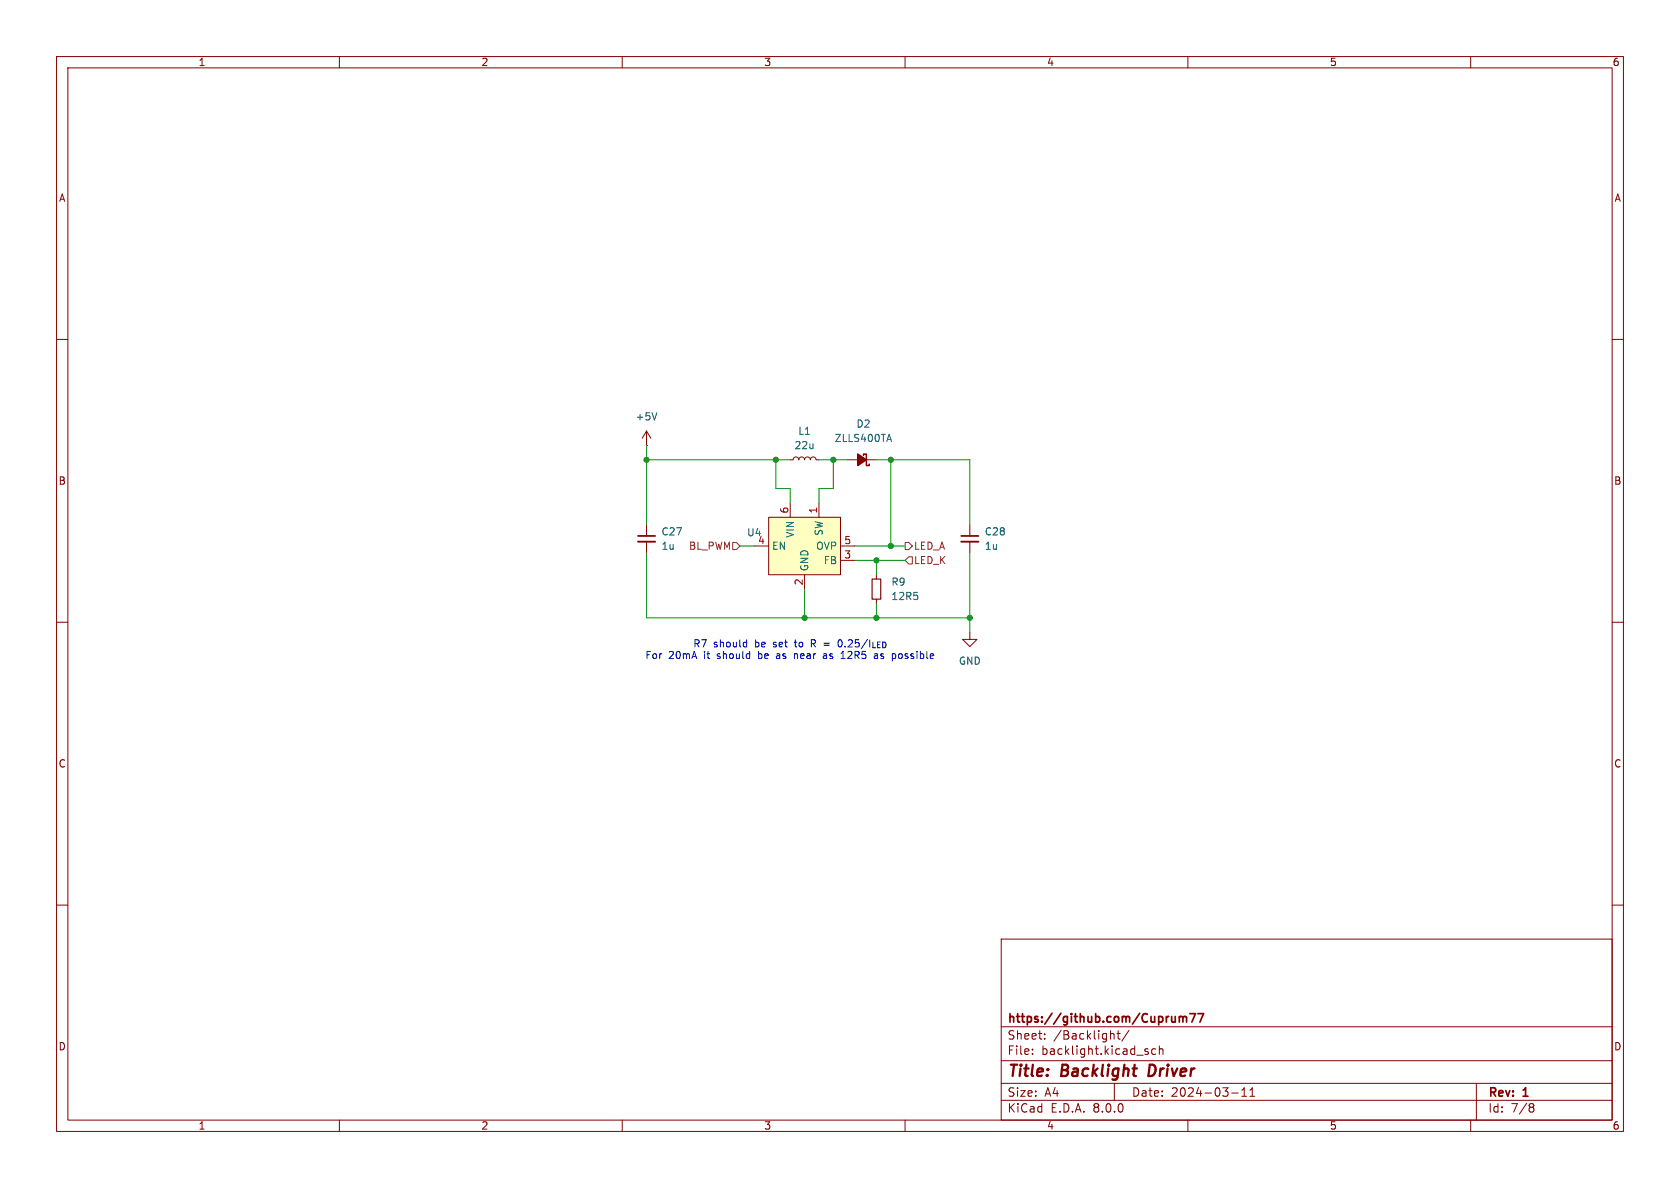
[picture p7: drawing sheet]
<svg xmlns="http://www.w3.org/2000/svg" width="297mm" height="210mm" viewBox="0 0 297 210" stroke-linecap="round" stroke-linejoin="round" font-family="sans-serif">
<g fill="none" stroke="#840000" stroke-width=".18">
<path d="M10 10h277v190h-277zM12 12h273v186h-273zM60 10v2M110 10v2M160 10v2M210 10v2M260 10v2M10 60h2M285 60h2M114.3 92.7v2M114.3 95.8v2M10 110h2"/>
<path d="M285 110h2M10 160h2M285 160h2M177 166h108v32h-108zM60 198v2M110 198v2M160 198v2M177 194.5h108M177 191.5h108M177 187.5h108M177 181.5h108M182.5 186.3v.1"/>
<path d="M182.5 185.5v.1M184.7 183.6v.1M184.7 182.8v.1M196.5 182.7h.2l.3 .2v.8M197 191.5v3M197.5 182.7h.5M197.7 182.2v1.3l.3 .2M199.6 182.1l-1.3 2M202.6 185.9l.4 .1v.2l-.2 .2h-.3M202.6 185.4l.4 .1M204.3 185.5l-.4-.1-.3 .3v.4l.1 .2h.6M205 185.5l.2-.1 .3 .1 .1 .9"/>
<path d="M205 184.9v1.5M210 198v2M217.7 193.2h1.2M219.5 193.8h.9M219.5 192.7l.5-.4v1.5M221 193.8h.8M221 192.7l.4-.4v1.5M260 198v2M261 191.5v6.5M270.6 195.1h.3l.3 .3-.3 .3M270.6 195.7h.3M270.9 195.7l.2 .2 .1 .4-.3 .3h-.3"/>
</g>
<path d="M203.3 188.2l-.3 2h.5" fill="none" stroke="#840000" stroke-width=".4"/>
<path d="M112.8 94.7h3M208.5 179.7v1M208.5 179.8l.4-.1 .2 .2M209.1 179.9l.2-.2 .4 .1 .1 .9M209.1 179.9v.8M210.3 179.2h1l-.6 1.5M211.8 179.2h1l-.7 1.5" fill="none" stroke="#840000" stroke-width=".3"/>
<path d="M112.8 95.8h3" fill="none" stroke="#840000" stroke-width=".33"/>
<path d="M135.9 91.4h12.7v10.2h-12.7z" fill="#ffffc2"/>
<g fill="none" stroke="#840000" stroke-width=".18">
<path d="M114.3 78.7h.1M114.3 76.2l-.8 1.3M114.3 76.2v2.5M114.3 76.2l.8 1.3M133.3 96.5h2.6M135.9 91.4h12.7v10.2h-12.7zM139.7 81.3h.5l.2-.4 .3-.1 .4 .1 .1 .4 .2-.4 .3-.1 .4 .1 .1 .4 .2-.4 .3-.1 .4 .1 .2 .4 .1-.4 .4-.1 .3 .1 .2 .4h.5M139.7 88.9v2.5M144.8 88.9v2.5M148.6 99.1h2.5M148.6 96.5h2.5M149.9 81.3h5"/>
<path d="M171.4 92.7v2M171.4 95.8v2M142.2 101.6v2.5M154.9 101.6v.8M154.9 105.9v.8M171.4 111.8v1.2h1.3l-1.3 1.3-1.2-1.3h1.2"/>
</g>
<path d="M116.1 73l-.4 1.2M157.2 76.8l.4 1.2" fill="none" stroke="#006464" stroke-width=".18"/>
<path d="M154.2 102.4h1.5v3.5h-1.5z" fill="none" stroke="#840000" stroke-width=".2"/>
<path d="M151.6 80.3l1.6 1-1.6 1z" fill="#840000" stroke="#840000" stroke-width=".25"/>
<path d="M152.7 80.5v-.2h.5v2h.5v-.3" fill="none" stroke="#840000" stroke-width=".25"/>
<path d="M169.9 95.8h3.1" fill="none" stroke="#840000" stroke-width=".33"/>
<path d="M169.9 94.7h3.1" fill="none" stroke="#840000" stroke-width=".3"/>
<path d="M129.5 95.9h.7l.6 .6-.6 .7h-.7zM160 95.9h.7l.6 .6-.6 .7h-.7zM160.7 98.4h.6v1.3h-.6l-.7-.6z" fill="none" stroke="#725600" stroke-width=".18"/>
<g fill="none" stroke="#0000c2" stroke-width=".18">
<path d="M131.6 113.5l.4 .1M132 113.1v1.3M132 114.3l-.4 .1M137.4 115.6h-.1M137.4 115.9l-.1 .2 .1 .3M140.5 115.6v.8M140.8 115.6l-.3 .1M143.4 113.8h.5M143.9 113.1h-.5v1.3M145.6 115.6h.5M146.1 115.9h-.4l-.2 .2 .2 .3h.4M148.7 116.4h.7"/>
<path d="M148.7 113.2l-.1-.1a.68 .68 0 0 0-.5 .6 .68 .68 0 0 0 .5 .7l.1-.1M149 115.1v1.3M155 115.6l.2 .1v.7M155.2 116.4h-.5M155.2 115.9h-.5M158.9 115.7v.6"/>
</g>
<g fill="none" stroke="#009600" stroke-width=".18">
<path d="M114.3 78.7v14M114.3 97.8v11.4h57.1M114.3 81.3h25.4M130.8 96.5h2.5M137.2 81.3v5.1h2.5v2.5M144.8 81.3h5.1M147.3 81.3v5.1h-2.5v2.5M151.1 96.5h8.9M151.1 99.1h8.9M154.9 81.3h16.5v11.4M154.9 99.1v2.5M157.5 81.3v15.2"/>
<path d="M171.4 97.8v14M142.2 104.1v5.1M154.9 106.7v2.5"/>
</g>
<g fill="#009600" stroke="#009600" stroke-width=".18">
<circle cx="114.3" cy="81.3" r=".46"/>
<circle cx="137.2" cy="81.3" r=".46"/>
<circle cx="142.2" cy="109.2" r=".46"/>
<circle cx="147.3" cy="81.3" r=".46"/>
<circle cx="157.5" cy="81.3" r=".46"/>
<circle cx="157.5" cy="96.5" r=".46"/>
<circle cx="154.9" cy="109.2" r=".46"/>
<circle cx="154.9" cy="99.1" r=".46"/>
<circle cx="171.4" cy="109.2" r=".46"/>
</g>
<g font-size="2.8" fill="#840000">
<text x="178" y="190.9">Title:</text>
<text x="187.7" y="190.9">Backlight</text>
<text x="203.9" y="190.9">Driver</text>
</g>
<g font-size="2.1" fill="#840000">
<text x="178" y="184">Sheet:</text>
<text x="178" y="181.2">https://github.com/Cuprum77</text>
<text x="186.2" y="184">/Backlight/</text>
<text x="178" y="186.7">File:</text>
<text x="184.1" y="186.7">backlight.kicad_sch</text>
<text x="178" y="196.9">KiCad</text>
<text x="178" y="194.1">Size:</text>
<text x="184.7" y="194.1">A4</text>
<text x="185.7" y="196.9">E.D.A.</text>
<text x="193.3" y="196.9">8.0.0</text>
<text x="200" y="194.1">Date:</text>
<text x="207" y="194.1">2024-03-11</text>
<text x="263" y="194.3">Rev:</text>
<text x="263" y="196.9">Id:</text>
<text x="267.1" y="196.9">7/8</text>
<text x="269.4" y="194.3">1</text>
</g>
<g font-size="1.8" fill="#840000">
<text x="35" y="11.9">1</text>
<text x="85" y="11.9">2</text>
<text x="135" y="11.9">3</text>
<text x="185" y="11.9">4</text>
<text x="235" y="11.9">5</text>
<text x="285" y="11.9">6</text>
<text x="10.3" y="35.9">A</text>
<text x="285.3" y="35.9">A</text>
<text x="10.3" y="85.9">B</text>
<text x="285.3" y="85.9">B</text>
<text x="10.3" y="135.9">C</text>
<text x="285.3" y="135.9">C</text>
<text x="10.3" y="185.9">D</text>
<text x="285.3" y="185.9">D</text>
<text x="35" y="199.9">1</text>
<text x="85" y="199.9">2</text>
<text x="135" y="199.9">3</text>
<text x="185" y="199.9">4</text>
<text x="235" y="199.9">5</text>
<text x="285" y="199.9">6</text>
</g>
<g font-size="1.8" fill="#006464">
<text x="112.3" y="74.5">+5V</text>
<text x="141" y="77.1">L1</text>
<text x="151.3" y="75.8">D2</text>
<text x="140.4" y="79.6">22u</text>
<text x="147.5" y="78.3">ZLLS400TA</text>
<text x="116.8" y="94.8">C27</text>
<text x="132" y="95">U4</text>
<text x="140.6" y="95.2" transform="rotate(-90 140.6 95.2)">VIN</text>
<text x="145.6" y="94.8" transform="rotate(-90 145.6 94.8)">SW</text>
<text x="174" y="94.8">C28</text>
<text x="116.8" y="97.4">1u</text>
<text x="136.4" y="97.4">EN</text>
<text x="143.1" y="101.1" transform="rotate(-90 143.1 101.1)">GND</text>
<text x="144.2" y="97.4">OVP</text>
<text x="145.5" y="99.9">FB</text>
<text x="174" y="97.4">1u</text>
<text x="157.5" y="103.7">R9</text>
<text x="157.5" y="106.3">12R5</text>
<text x="169.4" y="117.7">GND</text>
</g>
<g font-size="1.8" fill="#a90000">
<text x="139.4" y="90.9" transform="rotate(-90 139.4 90.9)">6</text>
<text x="144.5" y="90.9" transform="rotate(-90 144.5 90.9)">1</text>
<text x="133.9" y="96.3">4</text>
<text x="149.2" y="98.8">3</text>
<text x="149.2" y="96.3">5</text>
<text x="142" y="103.6" transform="rotate(-90 142 103.6)">2</text>
</g>
<g font-size="1.8" fill="#725600">
<text x="121.7" y="97.4">BL_PWM</text>
<text x="161.5" y="97.4">LED_A</text>
<text x="161.5" y="99.9">LED_K</text>
</g>
<g font-size="1.8" fill="#0000c2">
<text x="114" y="116.7">For</text>
<text x="118.2" y="116.7">20mA</text>
<text x="122.4" y="114.7">R7</text>
<text x="124.6" y="116.7">it</text>
<text x="126.1" y="114.7">should</text>
<text x="127.1" y="116.7">should</text>
<text x="133.6" y="114.7">be</text>
<text x="134.5" y="116.7">be</text>
<text x="137" y="114.7">set</text>
<text x="137.9" y="116.7">as</text>
<text x="141" y="114.7">to</text>
<text x="141.3" y="116.7">near</text>
<text x="144" y="114.7">R =</text>
<text x="146.6" y="116.7">as</text>
<text x="149.2" y="114.7">0.25/I_{LED}</text>
<text x="150" y="116.7">12R5</text>
<text x="156" y="116.7">as</text>
<text x="159.4" y="116.7">possible</text>
</g>
</svg>
